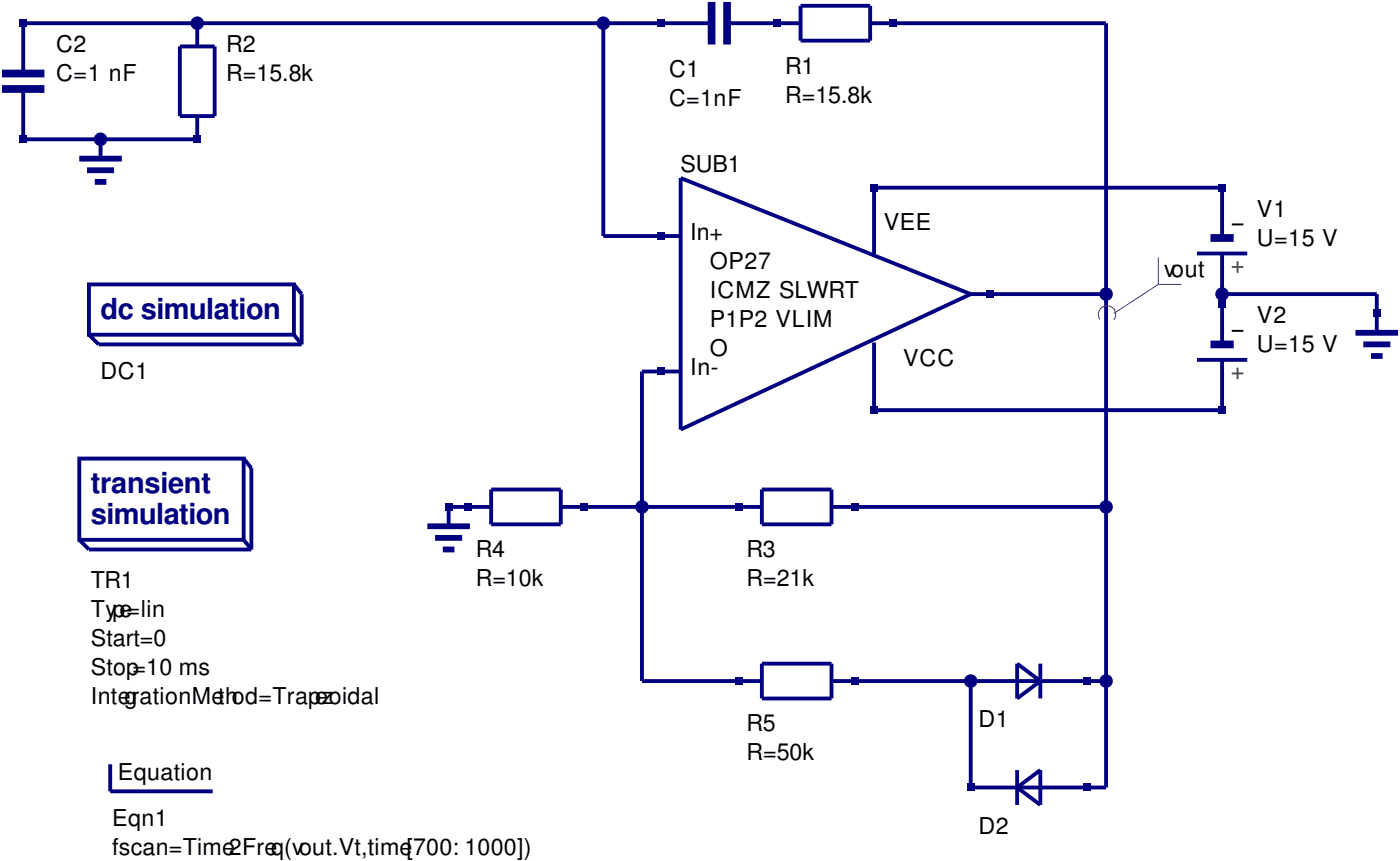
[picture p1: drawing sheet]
<svg xmlns="http://www.w3.org/2000/svg" width="255mm" height="157mm" viewBox="0 0 255 157" stroke-linecap="round" stroke-linejoin="round" font-family="sans-serif">
<g fill="none" stroke="#000080" stroke-width=".71" stroke-linecap="butt">
<path d="M4.2 16.2v9.2h31.8v-4.2M32.8 8.5h6.4v12.7h-6.4zM36 4.2v4.3M110.1 4.2v38.8h14.1M129.8 4.2h-125.6v9.2M132.6 4.2h13.5M146.1 1.1h12.7v6.3h-12.7zM158.8 4.2h43v139.4h-24.7v-19.4M18.3 25.4v3.5M124.2 32.5l52.9 21.1-52.9 24.7zM159.5 34.2h63.5v9.2M16.2 51.9h37.4v9.1h-37.4z"/>
<path d="M53.6 51.9l1.4 1.7v9.2M177.1 53.6h24.7M218.4 46.2h9.1M223 53.6h28.2v7.1M223 46.2v16.6M16.2 61l1.8 1.8h37M53.6 61l1.4 1.8M124.2 67.7h-7.1v56.5h21.9M218.4 65.6h9.1M223 65.6v9.2h-63.5M14.5 83.6h30v14.8h-30zM14.5 98.4l1.7 1.8h29.7"/>
<path d="M44.5 98.4l1.4 1.8M44.5 83.6l1.4 1.8v14.8M89.6 92.4h-7.8v3.6M89.6 89.3h12.7v6.3h-12.7zM102.3 92.4h36.7M139 89.3h12.7v6.3h-12.7zM151.7 92.4h50.1M20.1 139.3v5h18.7M139 121h12.7v6.4h-12.7zM151.7 124.2h50.1M185.6 121l4.2 3.2-4.2 3.2zM189.8 121v6.4"/>
<path d="M185.6 140.4v6.4M185.6 143.6l4.2-3.2v6.4z"/>
</g>
<path d="M14.5 28.9h7.7M15.9 31h4.9M17.3 33.2h2.1M247.3 60.7h7.8M248.7 62.8h4.9M250.1 64.9h2.1M78 96h7.7M79.4 98.1h4.9M80.8 100.2h2.1" fill="none" stroke="#000080" stroke-width="1.1" stroke-linecap="butt"/>
<path d="M.4 16.2h7.7M.4 13.4h7.7M129.8 .4v7.7M132.6 .4v7.7M220.8 43.4h4.3M220.8 62.8h4.3" fill="none" stroke="#000080" stroke-width="1.4" stroke-linecap="butt"/>
<path d="M159.5 34.2v12.4M159.5 62.4v12.4" fill="none" stroke="#00007f" stroke-width=".71" stroke-linecap="butt"/>
<path d="M224.7 48.7h2.1M225.8 47.6v2.1M224.7 68.1h2.1M225.8 67v2.1" fill="none" stroke="#f00" stroke-width=".35"/>
<path d="M224.7 40.9h2.1M224.7 60.3h2.1" fill="none" stroke="#000" stroke-width=".35"/>
<path d="M200.7 58.2a1.59 1.59 0 0 1 .2-2.1 1.59 1.59 0 0 1 2.2 .1 1.59 1.59 0 0 1 .1 2.1M211.3 51.9h4.2M211.3 46.9v5M211.3 51.9l-8.1 5.2" fill="none" stroke="#800080" stroke-width=".18"/>
<circle cx="18.3" cy="25.4" r="1.06" fill="#000080"/>
<circle cx="18.3" cy="25.4" r="1.06" fill="none" stroke="#000080" stroke-width=".35"/>
<g fill="#000080">
<path d="M3.5 24.7h1.4v1.4h-1.4z" fill-rule="evenodd"/>
<path d="M3.5 3.5h1.4v1.4h-1.4z" fill-rule="evenodd"/>
<path d="M119.9 3.5h1.5v1.4h-1.5z" fill-rule="evenodd"/>
<path d="M141.1 3.5h1.4v1.4h-1.4z" fill-rule="evenodd"/>
<path d="M81.1 91.7h1.5v1.4h-1.5z" fill-rule="evenodd"/>
<path d="M84.7 91.7h1.4v1.4h-1.4z" fill-rule="evenodd"/>
<path d="M105.8 91.7h1.4v1.4h-1.4z" fill-rule="evenodd"/>
<path d="M134.1 91.7h1.4v1.4h-1.4z" fill-rule="evenodd"/>
<path d="M155.2 91.7h1.4v1.4h-1.4z" fill-rule="evenodd"/>
<path d="M250.5 56.4h1.4v1.5h-1.4z" fill-rule="evenodd"/>
<path d="M119.9 67h1.5v1.4h-1.5z" fill-rule="evenodd"/>
<path d="M119.9 42.3h1.5v1.4h-1.5z" fill-rule="evenodd"/>
<path d="M179.9 52.9h1.4v1.4h-1.4z" fill-rule="evenodd"/>
<path d="M158.8 74.1h1.4v1.4h-1.4z" fill-rule="evenodd"/>
<path d="M158.8 33.5h1.4v1.4h-1.4z" fill-rule="evenodd"/>
<path d="M222.3 54.7h1.4v1.4h-1.4z" fill-rule="evenodd"/>
<path d="M222.3 33.5h1.4v1.4h-1.4z" fill-rule="evenodd"/>
<path d="M222.3 74.1h1.4v1.4h-1.4z" fill-rule="evenodd"/>
<circle cx="223" cy="53.6" r="1.06"/>
</g>
<circle cx="223" cy="53.6" r="1.06" fill="none" stroke="#000080" stroke-width=".35"/>
<g fill="#000080">
<path d="M176.4 142.9h1.4v1.4h-1.4z" fill-rule="evenodd"/>
<path d="M197.6 142.9h1.4v1.4h-1.4z" fill-rule="evenodd"/>
<path d="M197.6 123.5h1.4v1.4h-1.4z" fill-rule="evenodd"/>
<circle cx="177.1" cy="124.2" r="1.06"/>
</g>
<circle cx="177.1" cy="124.2" r="1.06" fill="none" stroke="#000080" stroke-width=".35"/>
<g fill="#000080">
<path d="M35.3 24.7h1.4v1.4h-1.4z" fill-rule="evenodd"/>
<circle cx="36" cy="4.2" r="1.06"/>
</g>
<circle cx="36" cy="4.2" r="1.06" fill="none" stroke="#000080" stroke-width=".35"/>
<g fill="#000080">
<path d="M162.3 3.5h1.4v1.4h-1.4z" fill-rule="evenodd"/>
<path d="M134.1 123.5h1.4v1.4h-1.4z" fill-rule="evenodd"/>
<path d="M155.2 123.5h1.4v1.4h-1.4z" fill-rule="evenodd"/>
<circle cx="201.8" cy="53.6" r="1.06"/>
</g>
<circle cx="201.8" cy="53.6" r="1.06" fill="none" stroke="#000080" stroke-width=".35"/>
<circle cx="110.1" cy="4.2" r="1.06" fill="#000080"/>
<circle cx="110.1" cy="4.2" r="1.06" fill="none" stroke="#000080" stroke-width=".35"/>
<circle cx="201.8" cy="92.4" r="1.06" fill="#000080"/>
<circle cx="201.8" cy="92.4" r="1.06" fill="none" stroke="#000080" stroke-width=".35"/>
<circle cx="117.1" cy="92.4" r="1.06" fill="#000080"/>
<circle cx="117.1" cy="92.4" r="1.06" fill="none" stroke="#000080" stroke-width=".35"/>
<circle cx="201.8" cy="124.2" r="1.06" fill="#000080"/>
<circle cx="201.8" cy="124.2" r="1.06" fill="none" stroke="#000080" stroke-width=".35"/>
<g font-size="5.3" fill="#000080">
<text x="18.3" y="58.2">dc simulation</text>
<text x="16.6" y="90">transient</text>
<text x="16.6" y="95.6">simulation</text>
</g>
<g font-size="4.2">
<text x="10.2" y="9.5">C2</text>
<text x="41.3" y="9.5">R2</text>
<text x="10.2" y="14.8">C=1 nF</text>
<text x="41.3" y="14.8">R=15.8k</text>
<text x="122.1" y="14.1">C1</text>
<text x="143.2" y="13.4">R1</text>
<text x="122.1" y="19.4">C=1nF</text>
<text x="143.2" y="18.7">R=15.8k</text>
<text x="124.2" y="31.4">SUB1</text>
<text x="161.2" y="42">VEE</text>
<text x="229.3" y="39.5">V1</text>
<text x="125.9" y="43.7">In+</text>
<text x="229.3" y="44.8">U=15 V</text>
<text x="129.5" y="49">OP27</text>
<text x="212.4" y="50.4">vout</text>
<text x="129.5" y="54.3">ICMZ SLWRT</text>
<text x="129.5" y="59.6">P1P2 VLIM</text>
<text x="229.3" y="58.9">V2</text>
<text x="129.5" y="64.9">O</text>
<text x="229.3" y="64.2">U=15 V</text>
<text x="18.3" y="69.1">DC1</text>
<text x="125.9" y="68.4">In-</text>
<text x="164.7" y="66.7">VCC</text>
<text x="86.8" y="101.6">R4</text>
<text x="136.2" y="101.6">R3</text>
<text x="16.6" y="107.2">TR1</text>
<text x="86.8" y="106.9">R=10k</text>
<text x="136.2" y="106.9">R=21k</text>
<text x="16.6" y="112.5">Type=lin</text>
<text x="16.6" y="117.8">Start=0</text>
<text x="16.6" y="123.1">Stop=10 ms</text>
<text x="16.6" y="128.4">IntegrationMethod=Trapezoidal</text>
<text x="136.2" y="133.3">R5</text>
<text x="178.5" y="132.6">D1</text>
<text x="21.5" y="142.2">Equation</text>
<text x="136.2" y="138.6">R=50k</text>
<text x="20.5" y="150.6">Eqn1</text>
<text x="20.5" y="155.9">fscan=Time2Freq(vout.Vt,time[700:1000])</text>
<text x="178.5" y="152">D2</text>
</g>
</svg>
